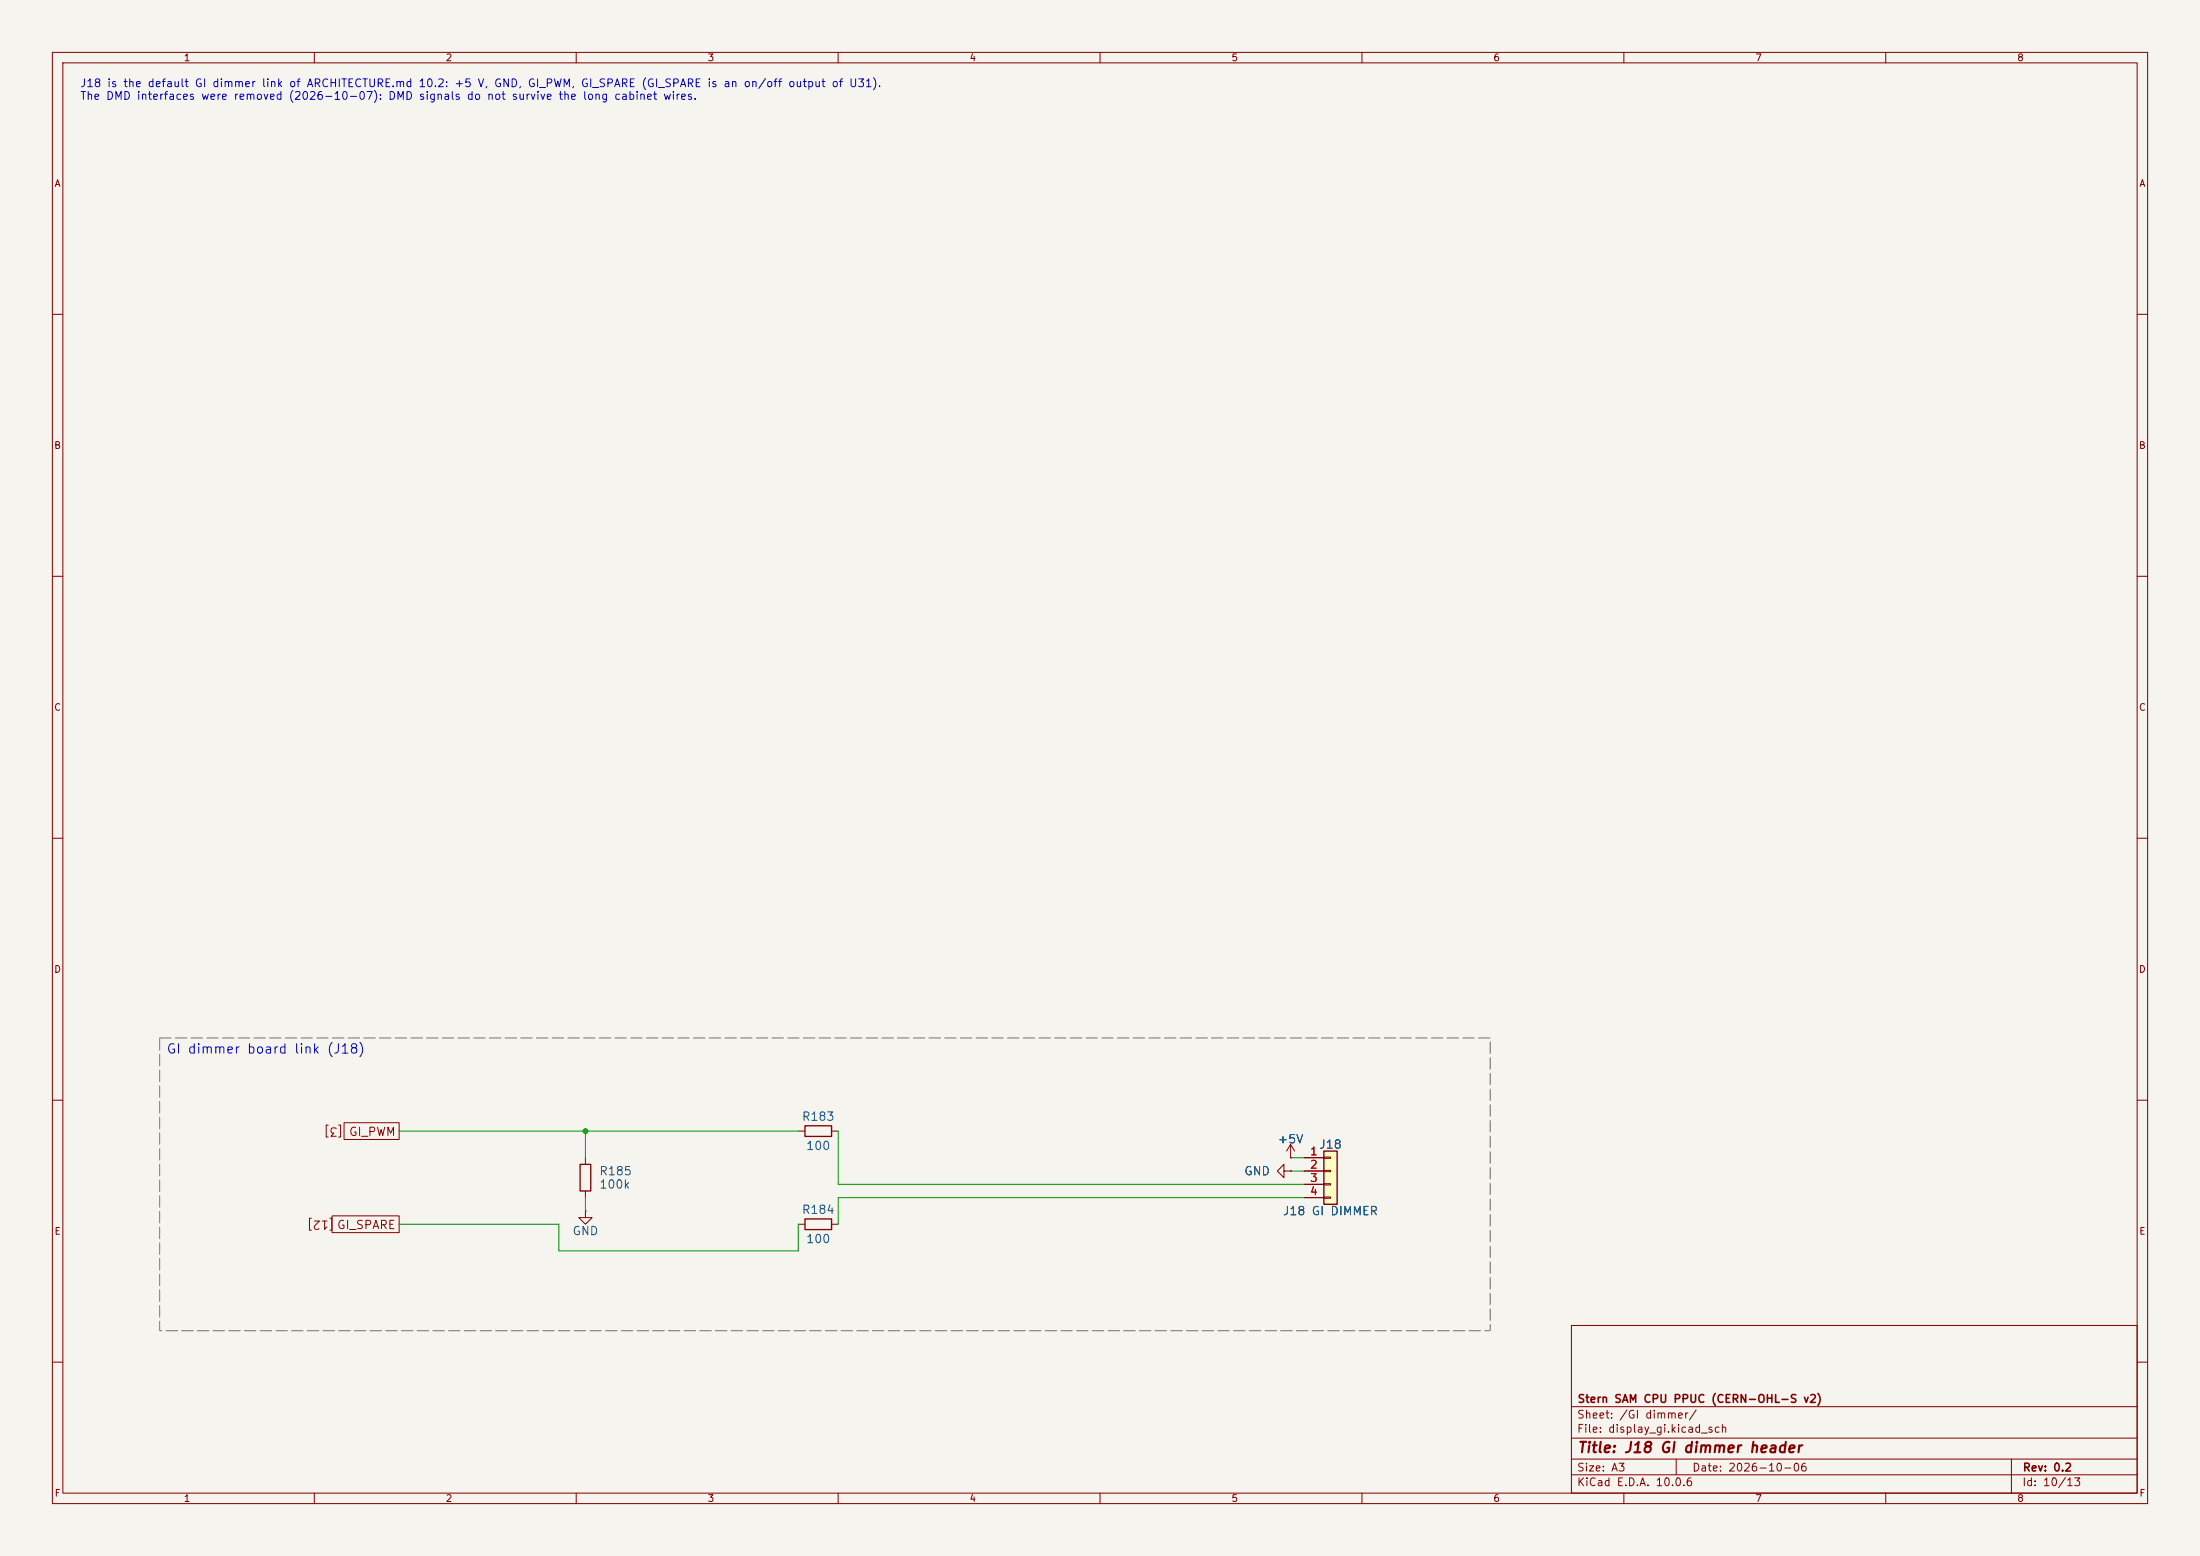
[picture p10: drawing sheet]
(kicad_sch
 (version 20260306)
 (generator "eeschema")
 (generator_version "10.0")
 (paper "A3")
 (title_block
  (title "J18 GI dimmer header")
  (date "2026-10-06")
  (rev "0.2")
  (company "Stern SAM CPU PPUC (CERN-OHL-S v2)"))
 (lib_symbols
  (symbol "74xx:74HC245"
   (pin_names
    (offset 1.016)) (exclude_from_sim no) (in_bom yes) (on_board yes)
   (in_pos_files yes)
   (duplicate_pin_numbers_are_jumpers no)
   (property "Reference" "U" (at -7.62 16.51 0) (show_name no) (do_not_autoplace no) (effects (font (size 1.5 1.5))))
   (property "Value" "74HC245" (at -7.62 -16.51 0) (show_name no) (do_not_autoplace no) (effects (font (size 1.5 1.5))))
   (property "Footprint" "" (at 0 0 0) (show_name no) (do_not_autoplace no) (hide yes) (effects (font (size 1.5 1.5))))
   (property "Datasheet" "http://www.ti.com/lit/gpn/sn74HC245" (at 0 0 0) (show_name no) (do_not_autoplace no) (hide yes) (effects (font (size 1.5 1.5))))
   (property "Description" "Octal BUS Transceivers, 3-State outputs" (at 0 0 0) (show_name no) (do_not_autoplace no) (hide yes) (effects (font (size 1.5 1.5))))
   (property "ki_locked" "" (at 0 0 0) (show_name no) (do_not_autoplace no) (effects (font (size 1.5 1.5))))
   (symbol "74HC245_1_0"
    (polyline (pts (xy -1.27 -1.27) (xy 0.635 -1.27) (xy 0.635 1.27) (xy 1.27 1.27)) (stroke (width 0) (type default)) (fill (type none)))
    (polyline (pts (xy -0.635 -1.27) (xy -0.635 1.27) (xy 0.635 1.27)) (stroke (width 0) (type default)) (fill (type none)))
    (pin input line (at -12.7 -10.16 0) (length 5.08) (name "A->B" (effects (font (size 1.5 1.5)))) (number "1" (effects (font (size 1.5 1.5)))))
    (pin tri_state line (at -12.7 12.7 0) (length 5.08) (name "A0" (effects (font (size 1.5 1.5)))) (number "2" (effects (font (size 1.5 1.5)))))
    (pin tri_state line (at -12.7 10.16 0) (length 5.08) (name "A1" (effects (font (size 1.5 1.5)))) (number "3" (effects (font (size 1.5 1.5)))))
    (pin tri_state line (at -12.7 7.62 0) (length 5.08) (name "A2" (effects (font (size 1.5 1.5)))) (number "4" (effects (font (size 1.5 1.5)))))
    (pin tri_state line (at -12.7 5.08 0) (length 5.08) (name "A3" (effects (font (size 1.5 1.5)))) (number "5" (effects (font (size 1.5 1.5)))))
    (pin tri_state line (at -12.7 2.54 0) (length 5.08) (name "A4" (effects (font (size 1.5 1.5)))) (number "6" (effects (font (size 1.5 1.5)))))
    (pin tri_state line (at -12.7 0 0) (length 5.08) (name "A5" (effects (font (size 1.5 1.5)))) (number "7" (effects (font (size 1.5 1.5)))))
    (pin tri_state line (at -12.7 -2.54 0) (length 5.08) (name "A6" (effects (font (size 1.5 1.5)))) (number "8" (effects (font (size 1.5 1.5)))))
    (pin tri_state line (at -12.7 -5.08 0) (length 5.08) (name "A7" (effects (font (size 1.5 1.5)))) (number "9" (effects (font (size 1.5 1.5)))))
    (pin power_in line (at 0 -20.32 90) (length 5.08) (name "GND" (effects (font (size 1.5 1.5)))) (number "10" (effects (font (size 1.5 1.5)))))
    (pin tri_state line (at 12.7 -5.08 180) (length 5.08) (name "B7" (effects (font (size 1.5 1.5)))) (number "11" (effects (font (size 1.5 1.5)))))
    (pin tri_state line (at 12.7 -2.54 180) (length 5.08) (name "B6" (effects (font (size 1.5 1.5)))) (number "12" (effects (font (size 1.5 1.5)))))
    (pin tri_state line (at 12.7 0 180) (length 5.08) (name "B5" (effects (font (size 1.5 1.5)))) (number "13" (effects (font (size 1.5 1.5)))))
    (pin tri_state line (at 12.7 2.54 180) (length 5.08) (name "B4" (effects (font (size 1.5 1.5)))) (number "14" (effects (font (size 1.5 1.5)))))
    (pin tri_state line (at 12.7 5.08 180) (length 5.08) (name "B3" (effects (font (size 1.5 1.5)))) (number "15" (effects (font (size 1.5 1.5)))))
    (pin tri_state line (at 12.7 7.62 180) (length 5.08) (name "B2" (effects (font (size 1.5 1.5)))) (number "16" (effects (font (size 1.5 1.5)))))
    (pin tri_state line (at 12.7 10.16 180) (length 5.08) (name "B1" (effects (font (size 1.5 1.5)))) (number "17" (effects (font (size 1.5 1.5)))))
    (pin tri_state line (at 12.7 12.7 180) (length 5.08) (name "B0" (effects (font (size 1.5 1.5)))) (number "18" (effects (font (size 1.5 1.5)))))
    (pin input inverted (at -12.7 -12.7 0) (length 5.08) (name "CE" (effects (font (size 1.5 1.5)))) (number "19" (effects (font (size 1.5 1.5)))))
    (pin power_in line (at 0 20.32 270) (length 5.08) (name "VCC" (effects (font (size 1.5 1.5)))) (number "20" (effects (font (size 1.5 1.5))))))
   (symbol "74HC245_1_1"
    (rectangle (start -7.62 15.24) (end 7.62 -15.24) (stroke (width 0.254) (type default)) (fill (type background))))
   (embedded_fonts no))
  (symbol "Connector_Generic:Conn_01x04"
   (pin_names
    (offset 1.016) (hide yes)) (exclude_from_sim no) (in_bom yes) (on_board yes)
   (in_pos_files yes)
   (duplicate_pin_numbers_are_jumpers no)
   (property "Reference" "J" (at 0 5.08 0) (show_name no) (do_not_autoplace no) (effects (font (size 1.5 1.5))))
   (property "Value" "Conn_01x04" (at 0 -7.62 0) (show_name no) (do_not_autoplace no) (effects (font (size 1.5 1.5))))
   (property "Footprint" "" (at 0 0 0) (show_name no) (do_not_autoplace no) (hide yes) (effects (font (size 1.5 1.5))))
   (property "Datasheet" "" (at 0 0 0) (show_name no) (do_not_autoplace no) (hide yes) (effects (font (size 1.5 1.5))))
   (property "Description" "Generic connector, single row, 01x04, script generated (kicad-library-utils/schlib/autogen/connector/)" (at 0 0 0) (show_name no) (do_not_autoplace no) (hide yes) (effects (font (size 1.5 1.5))))
   (symbol "Conn_01x04_1_1"
    (rectangle (start -1.27 3.81) (end 1.27 -6.35) (stroke (width 0.254) (type default)) (fill (type background)))
    (rectangle (start -1.27 2.667) (end 0 2.413) (stroke (width 0.1524) (type default)) (fill (type none)))
    (rectangle (start -1.27 0.127) (end 0 -0.127) (stroke (width 0.1524) (type default)) (fill (type none)))
    (rectangle (start -1.27 -2.413) (end 0 -2.667) (stroke (width 0.1524) (type default)) (fill (type none)))
    (rectangle (start -1.27 -4.953) (end 0 -5.207) (stroke (width 0.1524) (type default)) (fill (type none)))
    (pin passive line (at -5.08 2.54 0) (length 3.81) (name "Pin_1" (effects (font (size 1.5 1.5)))) (number "1" (effects (font (size 1.5 1.5)))))
    (pin passive line (at -5.08 0 0) (length 3.81) (name "Pin_2" (effects (font (size 1.5 1.5)))) (number "2" (effects (font (size 1.5 1.5)))))
    (pin passive line (at -5.08 -2.54 0) (length 3.81) (name "Pin_3" (effects (font (size 1.5 1.5)))) (number "3" (effects (font (size 1.5 1.5)))))
    (pin passive line (at -5.08 -5.08 0) (length 3.81) (name "Pin_4" (effects (font (size 1.5 1.5)))) (number "4" (effects (font (size 1.5 1.5))))))
   (embedded_fonts no))
  (symbol "Connector_Generic:Conn_02x07_Odd_Even"
   (pin_names
    (offset 1.016) (hide yes)) (exclude_from_sim no) (in_bom yes) (on_board yes)
   (in_pos_files yes)
   (duplicate_pin_numbers_are_jumpers no)
   (property "Reference" "J" (at 1.27 10.16 0) (show_name no) (do_not_autoplace no) (effects (font (size 1.5 1.5))))
   (property "Value" "Conn_02x07_Odd_Even" (at 1.27 -10.16 0) (show_name no) (do_not_autoplace no) (effects (font (size 1.5 1.5))))
   (property "Footprint" "" (at 0 0 0) (show_name no) (do_not_autoplace no) (hide yes) (effects (font (size 1.5 1.5))))
   (property "Datasheet" "" (at 0 0 0) (show_name no) (do_not_autoplace no) (hide yes) (effects (font (size 1.5 1.5))))
   (property "Description" "Generic connector, double row, 02x07, odd/even pin numbering scheme (row 1 odd numbers, row 2 even numbers), script generated (kicad-library-utils/schlib/autogen/connector/)" (at 0 0 0) (show_name no) (do_not_autoplace no) (hide yes) (effects (font (size 1.5 1.5))))
   (symbol "Conn_02x07_Odd_Even_1_1"
    (rectangle (start -1.27 8.89) (end 3.81 -8.89) (stroke (width 0.254) (type default)) (fill (type background)))
    (rectangle (start -1.27 7.747) (end 0 7.493) (stroke (width 0.1524) (type default)) (fill (type none)))
    (rectangle (start -1.27 5.207) (end 0 4.953) (stroke (width 0.1524) (type default)) (fill (type none)))
    (rectangle (start -1.27 2.667) (end 0 2.413) (stroke (width 0.1524) (type default)) (fill (type none)))
    (rectangle (start -1.27 0.127) (end 0 -0.127) (stroke (width 0.1524) (type default)) (fill (type none)))
    (rectangle (start -1.27 -2.413) (end 0 -2.667) (stroke (width 0.1524) (type default)) (fill (type none)))
    (rectangle (start -1.27 -4.953) (end 0 -5.207) (stroke (width 0.1524) (type default)) (fill (type none)))
    (rectangle (start -1.27 -7.493) (end 0 -7.747) (stroke (width 0.1524) (type default)) (fill (type none)))
    (rectangle (start 3.81 7.747) (end 2.54 7.493) (stroke (width 0.1524) (type default)) (fill (type none)))
    (rectangle (start 3.81 5.207) (end 2.54 4.953) (stroke (width 0.1524) (type default)) (fill (type none)))
    (rectangle (start 3.81 2.667) (end 2.54 2.413) (stroke (width 0.1524) (type default)) (fill (type none)))
    (rectangle (start 3.81 0.127) (end 2.54 -0.127) (stroke (width 0.1524) (type default)) (fill (type none)))
    (rectangle (start 3.81 -2.413) (end 2.54 -2.667) (stroke (width 0.1524) (type default)) (fill (type none)))
    (rectangle (start 3.81 -4.953) (end 2.54 -5.207) (stroke (width 0.1524) (type default)) (fill (type none)))
    (rectangle (start 3.81 -7.493) (end 2.54 -7.747) (stroke (width 0.1524) (type default)) (fill (type none)))
    (pin passive line (at -5.08 7.62 0) (length 3.81) (name "Pin_1" (effects (font (size 1.5 1.5)))) (number "1" (effects (font (size 1.5 1.5)))))
    (pin passive line (at 7.62 7.62 180) (length 3.81) (name "Pin_2" (effects (font (size 1.5 1.5)))) (number "2" (effects (font (size 1.5 1.5)))))
    (pin passive line (at -5.08 5.08 0) (length 3.81) (name "Pin_3" (effects (font (size 1.5 1.5)))) (number "3" (effects (font (size 1.5 1.5)))))
    (pin passive line (at 7.62 5.08 180) (length 3.81) (name "Pin_4" (effects (font (size 1.5 1.5)))) (number "4" (effects (font (size 1.5 1.5)))))
    (pin passive line (at -5.08 2.54 0) (length 3.81) (name "Pin_5" (effects (font (size 1.5 1.5)))) (number "5" (effects (font (size 1.5 1.5)))))
    (pin passive line (at 7.62 2.54 180) (length 3.81) (name "Pin_6" (effects (font (size 1.5 1.5)))) (number "6" (effects (font (size 1.5 1.5)))))
    (pin passive line (at -5.08 0 0) (length 3.81) (name "Pin_7" (effects (font (size 1.5 1.5)))) (number "7" (effects (font (size 1.5 1.5)))))
    (pin passive line (at 7.62 0 180) (length 3.81) (name "Pin_8" (effects (font (size 1.5 1.5)))) (number "8" (effects (font (size 1.5 1.5)))))
    (pin passive line (at -5.08 -2.54 0) (length 3.81) (name "Pin_9" (effects (font (size 1.5 1.5)))) (number "9" (effects (font (size 1.5 1.5)))))
    (pin passive line (at 7.62 -2.54 180) (length 3.81) (name "Pin_10" (effects (font (size 1.5 1.5)))) (number "10" (effects (font (size 1.5 1.5)))))
    (pin passive line (at -5.08 -5.08 0) (length 3.81) (name "Pin_11" (effects (font (size 1.5 1.5)))) (number "11" (effects (font (size 1.5 1.5)))))
    (pin passive line (at 7.62 -5.08 180) (length 3.81) (name "Pin_12" (effects (font (size 1.5 1.5)))) (number "12" (effects (font (size 1.5 1.5)))))
    (pin passive line (at -5.08 -7.62 0) (length 3.81) (name "Pin_13" (effects (font (size 1.5 1.5)))) (number "13" (effects (font (size 1.5 1.5)))))
    (pin passive line (at 7.62 -7.62 180) (length 3.81) (name "Pin_14" (effects (font (size 1.5 1.5)))) (number "14" (effects (font (size 1.5 1.5))))))
   (embedded_fonts no))
  (symbol "Device:C"
   (pin_numbers (hide yes))
   (pin_names
    (offset 0.254)) (exclude_from_sim no) (in_bom yes) (on_board yes)
   (in_pos_files yes)
   (duplicate_pin_numbers_are_jumpers no)
   (property "Reference" "C" (at 0.635 2.54 0) (show_name no) (do_not_autoplace no) (effects (font (size 1.5 1.5)) (justify left)))
   (property "Value" "C" (at 0.635 -2.54 0) (show_name no) (do_not_autoplace no) (effects (font (size 1.5 1.5)) (justify left)))
   (property "Footprint" "" (at 0.9652 -3.81 0) (show_name no) (do_not_autoplace no) (hide yes) (effects (font (size 1.5 1.5))))
   (property "Datasheet" "" (at 0 0 0) (show_name no) (do_not_autoplace no) (hide yes) (effects (font (size 1.5 1.5))))
   (property "Description" "Unpolarized capacitor" (at 0 0 0) (show_name no) (do_not_autoplace no) (hide yes) (effects (font (size 1.5 1.5))))
   (symbol "C_0_1"
    (polyline (pts (xy -2.032 0.762) (xy 2.032 0.762)) (stroke (width 0.508) (type default)) (fill (type none)))
    (polyline (pts (xy -2.032 -0.762) (xy 2.032 -0.762)) (stroke (width 0.508) (type default)) (fill (type none))))
   (symbol "C_1_1"
    (pin passive line (at 0 3.81 270) (length 2.794) (name "" (effects (font (size 1.5 1.5)))) (number "1" (effects (font (size 1.5 1.5)))))
    (pin passive line (at 0 -3.81 90) (length 2.794) (name "" (effects (font (size 1.5 1.5)))) (number "2" (effects (font (size 1.5 1.5))))))
   (embedded_fonts no))
  (symbol "Device:R"
   (pin_numbers (hide yes))
   (pin_names
    (offset 0)) (exclude_from_sim no) (in_bom yes) (on_board yes)
   (in_pos_files yes)
   (duplicate_pin_numbers_are_jumpers no)
   (property "Reference" "R" (at 2.032 0 90) (show_name no) (do_not_autoplace no) (effects (font (size 1.5 1.5))))
   (property "Value" "R" (at 0 0 90) (show_name no) (do_not_autoplace no) (effects (font (size 1.5 1.5))))
   (property "Footprint" "" (at -1.778 0 90) (show_name no) (do_not_autoplace no) (hide yes) (effects (font (size 1.5 1.5))))
   (property "Datasheet" "" (at 0 0 0) (show_name no) (do_not_autoplace no) (hide yes) (effects (font (size 1.5 1.5))))
   (property "Description" "Resistor" (at 0 0 0) (show_name no) (do_not_autoplace no) (hide yes) (effects (font (size 1.5 1.5))))
   (symbol "R_0_1"
    (rectangle (start -1.016 -2.54) (end 1.016 2.54) (stroke (width 0.254) (type default)) (fill (type none))))
   (symbol "R_1_1"
    (pin passive line (at 0 3.81 270) (length 1.27) (name "" (effects (font (size 1.5 1.5)))) (number "1" (effects (font (size 1.5 1.5)))))
    (pin passive line (at 0 -3.81 90) (length 1.27) (name "" (effects (font (size 1.5 1.5)))) (number "2" (effects (font (size 1.5 1.5))))))
   (embedded_fonts no))
  (symbol "Device:R_Pack04"
   (pin_names
    (offset 0) (hide yes)) (exclude_from_sim no) (in_bom yes) (on_board yes)
   (in_pos_files yes)
   (duplicate_pin_numbers_are_jumpers no)
   (property "Reference" "RN" (at -7.62 0 90) (show_name no) (do_not_autoplace no) (effects (font (size 1.5 1.5))))
   (property "Value" "R_Pack04" (at 5.08 0 90) (show_name no) (do_not_autoplace no) (effects (font (size 1.5 1.5))))
   (property "Footprint" "" (at 6.985 0 90) (show_name no) (do_not_autoplace no) (hide yes) (effects (font (size 1.5 1.5))))
   (property "Datasheet" "" (at 0 0 0) (show_name no) (do_not_autoplace no) (hide yes) (effects (font (size 1.5 1.5))))
   (property "Description" "4 resistor network, parallel topology" (at 0 0 0) (show_name no) (do_not_autoplace no) (hide yes) (effects (font (size 1.5 1.5))))
   (symbol "R_Pack04_0_1"
    (rectangle (start -6.35 -2.413) (end 3.81 2.413) (stroke (width 0.254) (type default)) (fill (type background)))
    (rectangle (start -5.715 1.905) (end -4.445 -1.905) (stroke (width 0.254) (type default)) (fill (type none)))
    (polyline (pts (xy -5.08 1.905) (xy -5.08 2.54)) (stroke (width 0) (type default)) (fill (type none)))
    (polyline (pts (xy -5.08 -2.54) (xy -5.08 -1.905)) (stroke (width 0) (type default)) (fill (type none)))
    (rectangle (start -3.175 1.905) (end -1.905 -1.905) (stroke (width 0.254) (type default)) (fill (type none)))
    (polyline (pts (xy -2.54 1.905) (xy -2.54 2.54)) (stroke (width 0) (type default)) (fill (type none)))
    (polyline (pts (xy -2.54 -2.54) (xy -2.54 -1.905)) (stroke (width 0) (type default)) (fill (type none)))
    (rectangle (start -0.635 1.905) (end 0.635 -1.905) (stroke (width 0.254) (type default)) (fill (type none)))
    (polyline (pts (xy 0 1.905) (xy 0 2.54)) (stroke (width 0) (type default)) (fill (type none)))
    (polyline (pts (xy 0 -2.54) (xy 0 -1.905)) (stroke (width 0) (type default)) (fill (type none)))
    (rectangle (start 1.905 1.905) (end 3.175 -1.905) (stroke (width 0.254) (type default)) (fill (type none)))
    (polyline (pts (xy 2.54 1.905) (xy 2.54 2.54)) (stroke (width 0) (type default)) (fill (type none)))
    (polyline (pts (xy 2.54 -2.54) (xy 2.54 -1.905)) (stroke (width 0) (type default)) (fill (type none))))
   (symbol "R_Pack04_1_1"
    (pin passive line (at -5.08 -5.08 90) (length 2.54) (name "R1.1" (effects (font (size 1.5 1.5)))) (number "1" (effects (font (size 1.5 1.5)))))
    (pin passive line (at -2.54 -5.08 90) (length 2.54) (name "R2.1" (effects (font (size 1.5 1.5)))) (number "2" (effects (font (size 1.5 1.5)))))
    (pin passive line (at 0 -5.08 90) (length 2.54) (name "R3.1" (effects (font (size 1.5 1.5)))) (number "3" (effects (font (size 1.5 1.5)))))
    (pin passive line (at 2.54 -5.08 90) (length 2.54) (name "R4.1" (effects (font (size 1.5 1.5)))) (number "4" (effects (font (size 1.5 1.5)))))
    (pin passive line (at 2.54 5.08 270) (length 2.54) (name "R4.2" (effects (font (size 1.5 1.5)))) (number "5" (effects (font (size 1.5 1.5)))))
    (pin passive line (at 0 5.08 270) (length 2.54) (name "R3.2" (effects (font (size 1.5 1.5)))) (number "6" (effects (font (size 1.5 1.5)))))
    (pin passive line (at -2.54 5.08 270) (length 2.54) (name "R2.2" (effects (font (size 1.5 1.5)))) (number "7" (effects (font (size 1.5 1.5)))))
    (pin passive line (at -5.08 5.08 270) (length 2.54) (name "R1.2" (effects (font (size 1.5 1.5)))) (number "8" (effects (font (size 1.5 1.5))))))
   (embedded_fonts no))
  (symbol "power:+5V"
   (power global)
   (pin_numbers (hide yes))
   (pin_names
    (offset 0) (hide yes)) (exclude_from_sim no) (in_bom yes) (on_board yes)
   (in_pos_files yes)
   (duplicate_pin_numbers_are_jumpers no)
   (property "Reference" "#PWR" (at 0 -3.81 0) (show_name no) (do_not_autoplace no) (hide yes) (effects (font (size 1.5 1.5))))
   (property "Value" "+5V" (at 0 3.556 0) (show_name no) (do_not_autoplace no) (effects (font (size 1.5 1.5))))
   (property "Footprint" "" (at 0 0 0) (show_name no) (do_not_autoplace no) (hide yes) (effects (font (size 1.5 1.5))))
   (property "Datasheet" "" (at 0 0 0) (show_name no) (do_not_autoplace no) (hide yes) (effects (font (size 1.5 1.5))))
   (property "Description" "Power symbol creates a global label with name \"+5V\"" (at 0 0 0) (show_name no) (do_not_autoplace no) (hide yes) (effects (font (size 1.5 1.5))))
   (symbol "+5V_0_1"
    (polyline (pts (xy -0.762 1.27) (xy 0 2.54)) (stroke (width 0) (type default)) (fill (type none)))
    (polyline (pts (xy 0 2.54) (xy 0.762 1.27)) (stroke (width 0) (type default)) (fill (type none)))
    (polyline (pts (xy 0 0) (xy 0 2.54)) (stroke (width 0) (type default)) (fill (type none))))
   (symbol "+5V_1_1"
    (pin power_in line (at 0 0 90) (length 0) (name "" (effects (font (size 1.5 1.5)))) (number "1" (effects (font (size 1.5 1.5))))))
   (embedded_fonts no))
  (symbol "power:GND"
   (power global)
   (pin_numbers (hide yes))
   (pin_names
    (offset 0) (hide yes)) (exclude_from_sim no) (in_bom yes) (on_board yes)
   (in_pos_files yes)
   (duplicate_pin_numbers_are_jumpers no)
   (property "Reference" "#PWR" (at 0 -6.35 0) (show_name no) (do_not_autoplace no) (hide yes) (effects (font (size 1.5 1.5))))
   (property "Value" "GND" (at 0 -3.81 0) (show_name no) (do_not_autoplace no) (effects (font (size 1.5 1.5))))
   (property "Footprint" "" (at 0 0 0) (show_name no) (do_not_autoplace no) (hide yes) (effects (font (size 1.5 1.5))))
   (property "Datasheet" "" (at 0 0 0) (show_name no) (do_not_autoplace no) (hide yes) (effects (font (size 1.5 1.5))))
   (property "Description" "Power symbol creates a global label with name \"GND\" , ground" (at 0 0 0) (show_name no) (do_not_autoplace no) (hide yes) (effects (font (size 1.5 1.5))))
   (symbol "GND_0_1"
    (polyline (pts (xy 0 0) (xy 0 -1.27) (xy 1.27 -1.27) (xy 0 -2.54) (xy -1.27 -1.27) (xy 0 -1.27)) (stroke (width 0) (type default)) (fill (type none))))
   (symbol "GND_1_1"
    (pin power_in line (at 0 0 270) (length 0) (name "" (effects (font (size 1.5 1.5)))) (number "1" (effects (font (size 1.5 1.5))))))
   (embedded_fonts no)))
 (rectangle
  (start 30.48 198.12)
  (end 284.48 254)
  (stroke (width 0.2) (type dash) (color 120 120 120 1))
  (fill (type none)))
 (text "J18 is the default GI dimmer link of ARCHITECTURE.md 10.2: +5 V, GND, GI_PWM, GI_SPARE (GI_SPARE is an on/off output of U31).\nThe DMD interfaces were removed (2026-10-07): DMD signals do not survive the long cabinet wires."
  (exclude_from_sim no)
  (at 15.24 15.24 0)
  (effects (font (size 1.5 1.5)) (justify left top)))
 (text "GI dimmer board link (J18)"
  (exclude_from_sim no)
  (at 31.75 199.39 0)
  (effects (font (size 1.8 1.8)) (justify left top)))
 (junction
  (at 111.76 215.9)
  (diameter 0)
  (color 0 0 0 0))
 (wire
  (pts (xy 111.76 228.6) (xy 111.76 231.14))
  (stroke (width 0) (type default)))
 (wire
  (pts (xy 76.2 215.9) (xy 111.76 215.9))
  (stroke (width 0) (type default)))
 (wire
  (pts (xy 106.68 233.68) (xy 106.68 238.76))
  (stroke (width 0) (type default)))
 (wire
  (pts (xy 106.68 238.76) (xy 152.4 238.76))
  (stroke (width 0) (type default)))
 (wire
  (pts (xy 248.92 226.06) (xy 160.02 226.06))
  (stroke (width 0) (type default)))
 (wire
  (pts (xy 248.92 223.52) (xy 246.38 223.52))
  (stroke (width 0) (type default)))
 (wire
  (pts (xy 111.76 215.9) (xy 111.76 220.98))
  (stroke (width 0) (type default)))
 (wire
  (pts (xy 111.76 215.9) (xy 152.4 215.9))
  (stroke (width 0) (type default)))
 (wire
  (pts (xy 160.02 228.6) (xy 160.02 233.68))
  (stroke (width 0) (type default)))
 (wire
  (pts (xy 152.4 238.76) (xy 152.4 233.68))
  (stroke (width 0) (type default)))
 (wire
  (pts (xy 248.92 220.98) (xy 246.38 220.98))
  (stroke (width 0) (type default)))
 (wire
  (pts (xy 76.2 233.68) (xy 106.68 233.68))
  (stroke (width 0) (type default)))
 (wire
  (pts (xy 160.02 226.06) (xy 160.02 215.9))
  (stroke (width 0) (type default)))
 (wire
  (pts (xy 248.92 228.6) (xy 160.02 228.6))
  (stroke (width 0) (type default)))
 (global_label "GI_SPARE"
  (shape passive)
  (at 76.2 233.68 180)
  (fields_autoplaced yes)
  (effects (font (size 1.6 1.6)) (justify right))
  (property "Intersheetrefs" "${INTERSHEET_REFS}" (at 59.12 233.68 180) (show_name no) (do_not_autoplace no) (effects (font (size 1.6 1.6)) (justify right))))
 (global_label "GI_PWM"
  (shape passive)
  (at 76.2 215.9 180)
  (fields_autoplaced yes)
  (effects (font (size 1.6 1.6)) (justify right))
  (property "Intersheetrefs" "${INTERSHEET_REFS}" (at 62.32 215.9 180) (show_name no) (do_not_autoplace no) (effects (font (size 1.6 1.6)) (justify right))))
 (symbol
  (lib_id "Device:R")
  (at 156.21 233.68 90)
  (unit 1)
  (body_style 1)
  (exclude_from_sim no)
  (in_bom yes)
  (on_board yes)
  (in_pos_files yes)
  (dnp no)
  (property "Reference" "R184" (at 156.21 230.886 90) (show_name no) (do_not_autoplace no) (effects (font (size 1.6 1.6))))
  (property "Value" "100" (at 156.21 236.474 90) (show_name no) (do_not_autoplace no) (effects (font (size 1.6 1.6))))
  (property "Footprint" "Resistor_SMD:R_0603_1608Metric" (at 156.21 235.458 90) (hide yes) (show_name no) (do_not_autoplace no) (effects (font (size 1.6 1.6))))
  (property "Datasheet" "" (at 156.21 233.68 0) (hide yes) (show_name no) (do_not_autoplace no) (effects (font (size 1.6 1.6))))
  (property "Description" "Resistor" (at 156.21 233.68 0) (hide yes) (show_name no) (do_not_autoplace no) (effects (font (size 1.6 1.6))))
  (pin "1")
  (pin "2"))
 (symbol
  (lib_id "power:GND")
  (at 111.76 231.14 0)
  (unit 1)
  (body_style 1)
  (exclude_from_sim no)
  (in_bom no)
  (on_board no)
  (in_pos_files yes)
  (dnp no)
  (property "Reference" "#PWR09018" (at 111.76 237.49 0) (hide yes) (show_name no) (do_not_autoplace no) (effects (font (size 1.6 1.6))))
  (property "Value" "GND" (at 111.76 234.95 0) (show_name no) (do_not_autoplace no) (effects (font (size 1.6 1.6))))
  (property "Footprint" "" (at 111.76 231.14 0) (hide yes) (show_name no) (do_not_autoplace no) (effects (font (size 1.6 1.6))))
  (property "Datasheet" "" (at 111.76 231.14 0) (hide yes) (show_name no) (do_not_autoplace no) (effects (font (size 1.6 1.6))))
  (property "Description" "Power symbol creates a global label with name \"GND\" , ground" (at 111.76 231.14 0) (hide yes) (show_name no) (do_not_autoplace no) (effects (font (size 1.6 1.6))))
  (pin "1"))
 (symbol
  (lib_id "power:GND")
  (at 246.38 223.52 270)
  (unit 1)
  (body_style 1)
  (exclude_from_sim no)
  (in_bom no)
  (on_board no)
  (in_pos_files yes)
  (dnp no)
  (property "Reference" "#PWR09017" (at 240.03 223.52 0) (hide yes) (show_name no) (do_not_autoplace no) (effects (font (size 1.6 1.6))))
  (property "Value" "GND" (at 242.57 223.52 90) (show_name no) (do_not_autoplace no) (effects (font (size 1.6 1.6)) (justify right)))
  (property "Footprint" "" (at 246.38 223.52 0) (hide yes) (show_name no) (do_not_autoplace no) (effects (font (size 1.6 1.6))))
  (property "Datasheet" "" (at 246.38 223.52 0) (hide yes) (show_name no) (do_not_autoplace no) (effects (font (size 1.6 1.6))))
  (property "Description" "Power symbol creates a global label with name \"GND\" , ground" (at 246.38 223.52 0) (hide yes) (show_name no) (do_not_autoplace no) (effects (font (size 1.6 1.6))))
  (pin "1"))
 (symbol
  (lib_id "Connector_Generic:Conn_01x04")
  (at 254 223.52 0)
  (unit 1)
  (body_style 1)
  (exclude_from_sim no)
  (in_bom yes)
  (on_board yes)
  (in_pos_files yes)
  (dnp no)
  (property "Reference" "J18" (at 254 218.44 0) (show_name no) (do_not_autoplace no) (effects (font (size 1.6 1.6))))
  (property "Value" "J18 GI DIMMER" (at 254 231.14 0) (show_name no) (do_not_autoplace no) (effects (font (size 1.6 1.6))))
  (property "Footprint" "Connector_Molex:Molex_KK-254_AE-6410-04A_1x04_P2.54mm_Vertical" (at 254 223.52 0) (hide yes) (show_name no) (do_not_autoplace no) (effects (font (size 1.6 1.6))))
  (property "Datasheet" "" (at 254 223.52 0) (hide yes) (show_name no) (do_not_autoplace no) (effects (font (size 1.6 1.6))))
  (property "Description" "Generic connector, single row, 01x04, script generated (kicad-library-utils/schlib/autogen/connector/)" (at 254 223.52 0) (hide yes) (show_name no) (do_not_autoplace no) (effects (font (size 1.6 1.6))))
  (pin "1")
  (pin "2")
  (pin "3")
  (pin "4"))
 (symbol
  (lib_id "power:+5V")
  (at 246.38 220.98 0)
  (unit 1)
  (body_style 1)
  (exclude_from_sim no)
  (in_bom no)
  (on_board no)
  (in_pos_files yes)
  (dnp no)
  (property "Reference" "#PWR09016" (at 246.38 224.79 0) (hide yes) (show_name no) (do_not_autoplace no) (effects (font (size 1.6 1.6))))
  (property "Value" "+5V" (at 246.38 217.424 0) (show_name no) (do_not_autoplace no) (effects (font (size 1.6 1.6))))
  (property "Footprint" "" (at 246.38 220.98 0) (hide yes) (show_name no) (do_not_autoplace no) (effects (font (size 1.6 1.6))))
  (property "Datasheet" "" (at 246.38 220.98 0) (hide yes) (show_name no) (do_not_autoplace no) (effects (font (size 1.6 1.6))))
  (property "Description" "Power symbol creates a global label with name \"+5V\"" (at 246.38 220.98 0) (hide yes) (show_name no) (do_not_autoplace no) (effects (font (size 1.6 1.6))))
  (pin "1"))
 (symbol
  (lib_id "Device:R")
  (at 156.21 215.9 90)
  (unit 1)
  (body_style 1)
  (exclude_from_sim no)
  (in_bom yes)
  (on_board yes)
  (in_pos_files yes)
  (dnp no)
  (property "Reference" "R183" (at 156.21 213.106 90) (show_name no) (do_not_autoplace no) (effects (font (size 1.6 1.6))))
  (property "Value" "100" (at 156.21 218.694 90) (show_name no) (do_not_autoplace no) (effects (font (size 1.6 1.6))))
  (property "Footprint" "Resistor_SMD:R_0603_1608Metric" (at 156.21 217.678 90) (hide yes) (show_name no) (do_not_autoplace no) (effects (font (size 1.6 1.6))))
  (property "Datasheet" "" (at 156.21 215.9 0) (hide yes) (show_name no) (do_not_autoplace no) (effects (font (size 1.6 1.6))))
  (property "Description" "Resistor" (at 156.21 215.9 0) (hide yes) (show_name no) (do_not_autoplace no) (effects (font (size 1.6 1.6))))
  (pin "1")
  (pin "2"))
 (symbol
  (lib_id "Device:R")
  (at 111.76 224.79 0)
  (unit 1)
  (body_style 1)
  (exclude_from_sim no)
  (in_bom yes)
  (on_board yes)
  (in_pos_files yes)
  (dnp no)
  (property "Reference" "R185" (at 114.3 223.52 0) (show_name no) (do_not_autoplace no) (effects (font (size 1.6 1.6)) (justify left)))
  (property "Value" "100k" (at 114.3 226.06 0) (show_name no) (do_not_autoplace no) (effects (font (size 1.6 1.6)) (justify left)))
  (property "Footprint" "Resistor_SMD:R_0603_1608Metric" (at 109.982 224.79 90) (hide yes) (show_name no) (do_not_autoplace no) (effects (font (size 1.6 1.6))))
  (property "Datasheet" "" (at 111.76 224.79 0) (hide yes) (show_name no) (do_not_autoplace no) (effects (font (size 1.6 1.6))))
  (property "Description" "Resistor" (at 111.76 224.79 0) (hide yes) (show_name no) (do_not_autoplace no) (effects (font (size 1.6 1.6))))
  (pin "1")
  (pin "2")))
